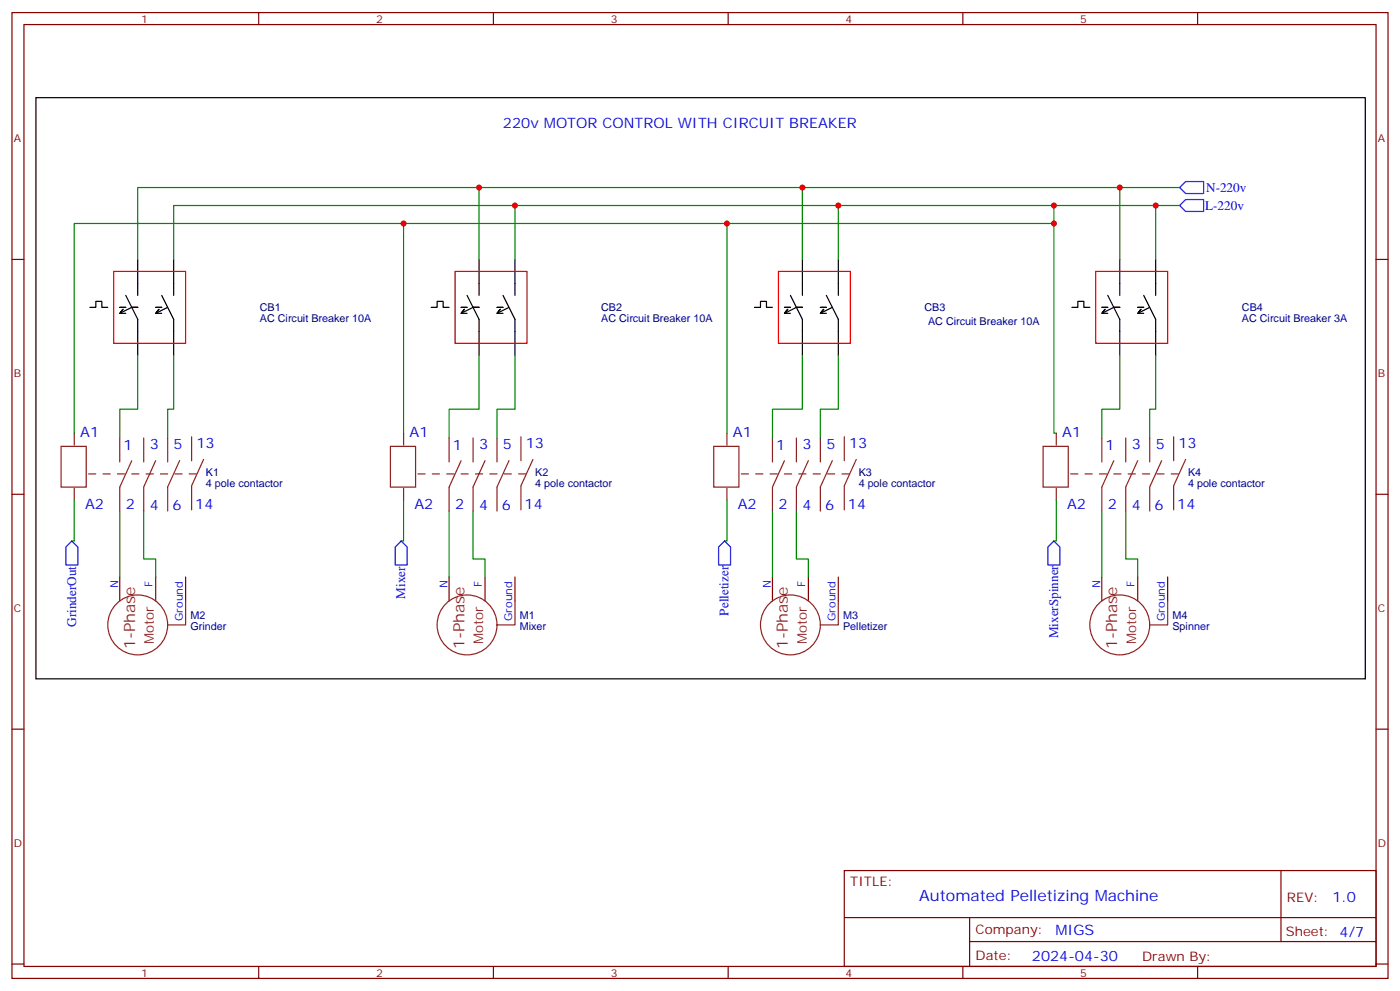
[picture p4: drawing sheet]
<svg xmlns="http://www.w3.org/2000/svg" width="412mm" height="292mm" viewBox="0 0 412 292" stroke-linecap="round" stroke-linejoin="round" font-family="sans-serif">
<g fill="none" stroke="#870000" stroke-width=".35">
<path d="M3.5 3.7h405.4v284.3h-405.4zM7.1 7.2h398.2v277.3h-398.2zM76.2 3.7v3.5M145.3 3.7v3.5M214.5 3.7v3.5M283.6 3.7v3.5M352.8 3.7v3.5M3.5 76.4h3.6M405.3 76.4h3.6M3.5 145.5h3.6M405.3 145.5h3.6M35.3 169.9v7"/>
<path d="M45.9 169.9v7M54.7 169.9v7M132.3 169.9v7M142.9 169.9v7M151.7 169.9v7M227.5 169.9v7M238.1 169.9v7M246.9 169.9v7M324.6 169.9v7M335.1 169.9v7M344 169.9v7M3.5 214.7h3.6"/>
<path d="M405.3 214.7h3.6M248.7 256.3h156.6v28.2h-156.6zM377.3 256.3v20.9M248.7 270.1h156.5M285.6 277.2h119.6M285.6 270.1v14.2M3.5 283.8h3.6M76.2 284.5v3.5M145.3 284.5v3.5M214.5 284.5v3.5M283.6 284.5v3.5M352.8 284.5v3.5"/>
<path d="M405.3 283.8h3.6"/>
</g>
<g fill="none" stroke="#8c2424" stroke-width=".35">
<path d="M18 131.4h7.4v12h-7.4zM21.9 127.5v3.6M35.3 128.9v7.1M38.8 135.6l-3.5 7.8v7.1M42.3 128.9v7.1M45.9 135.6l-3.6 7.8v7.1M49.4 128.9v7.1M52.9 135.6l-3.5 7.8v7.1M56.4 128.6v7M60 135.3l-3.6 7.7M115 131.4h7.4v12h-7.4zM118.9 127.5v3.6"/>
<path d="M132.3 128.9v7.1M135.8 135.6l-3.5 7.8v7.1M139.3 128.9v7.1M142.9 135.6l-3.6 7.8v7.1M146.4 128.9v7.1M149.9 135.6l-3.5 7.8v7.1M153.5 128.6v7M157 135.3l-3.5 7.7M210.3 131.4h7.4v12h-7.4zM214.1 127.5v3.6M227.5 128.9v7.1M231.1 135.6l-3.6 7.8v7.1"/>
<path d="M234.6 128.9v7.1M238.1 135.6l-3.5 7.8v7.1M241.7 128.9v7.1M245.2 135.6l-3.5 7.8v7.1M248.7 128.6v7M252.2 135.3l-3.5 7.7M307.3 131.4h7.4v12h-7.4zM311.1 127.5v3.6M324.6 128.9v7.1M328.1 135.6l-3.5 7.8v7.1M331.6 128.9v7.1M335.1 135.6l-3.5 7.8v7.1"/>
<path d="M338.7 128.9v7.1M342.2 135.6l-3.5 7.8v7.1M345.7 128.6v7M349.2 135.3l-3.5 7.7M21.9 143.8v3.5M56.4 143.1v7M118.9 143.8v3.5M153.5 143.1v7M214.1 143.8v3.5M248.7 143.1v7M311.1 143.8v3.5M345.7 143.1v7"/>
<path d="M54.7 176.9v7.1h-5.3M151.7 176.9v7.1h-5.3M246.9 176.9v7.1h-5.2M344 176.9v7.1h-5.3"/>
<circle cx="40.6" cy="184" r="8.8"/>
<circle cx="137.6" cy="184" r="8.8"/>
<circle cx="232.8" cy="184" r="8.8"/>
<circle cx="329.8" cy="184" r="8.8"/>
</g>
<path d="M57.9 139.5h-33.2M154.9 139.5h-33.2M250.1 139.5h-33.1M347.1 139.5h-33.1" fill="none" stroke="#8c2424" stroke-width=".35" stroke-dasharray="2.1 2.1"/>
<g fill="none" stroke="#000" stroke-width=".35">
<path d="M10.6 28.8h391.6v171h-391.6zM40.6 76.4v10.6M51.2 76.4v10.6M141.1 76.4v10.6M151.7 76.4v10.6M236.4 76.4v10.6M246.9 76.4v10.6M329.8 76.4v10.6M340.4 76.4v10.6M26.5 90.5h1.7v-1.8h1.8v1.8h1.7M35.3 90.5h1.7M36.3 91l-.9 1.1"/>
<path d="M37 87l3.6 7v10.6M40.6 90.5h-1.8l-3.5 1.8h1.7M45.9 90.5h1.7M46.9 91l-.9 1.1M47.6 87l3.6 7v10.6M49.4 90.5l-3.5 1.8h1.7M127 90.5h1.8v-1.8h1.7v1.8h1.8M135.8 90.5h1.8M136.8 91l-.9 1.1M137.6 87l3.5 7v10.6M141.1 90.5h-1.8l-3.5 1.8h1.8M146.4 90.5h1.8"/>
<path d="M147.4 91l-.9 1.1M148.2 87l3.5 7v10.6M149.9 90.5l-3.5 1.8h1.8M222.2 90.5h1.8v-1.8h1.8v1.8h1.7M231.1 90.5h1.7M232.1 91l-.9 1.1M232.8 87l3.6 7v10.6M236.4 90.5h-1.8l-3.5 1.8h1.7M241.7 90.5h1.7M242.7 91l-.9 1.1M243.4 87l3.5 7v10.6M245.2 90.5l-3.5 1.8h1.7"/>
<path d="M315.7 90.5h1.8v-1.8h1.8v1.8h1.7M324.6 90.5h1.7M325.6 91l-.9 1.1M326.3 87l3.5 7v10.6M329.8 90.5h-1.7l-3.5 1.8h1.7M335.1 90.5h1.8M336.1 91l-.9 1.1M336.9 87l3.5 7v10.6M338.7 90.5l-3.6 1.8h1.8"/>
</g>
<path d="M33.5 79.9h21.2v21.2h-21.2zM134.1 79.9h21.1v21.2h-21.1zM229.3 79.9h21.2v21.2h-21.2zM322.8 79.9h21.2v21.2h-21.2z" fill="none" stroke="#f00" stroke-width=".35"/>
<g fill="none" stroke="#008700" stroke-width=".35">
<path d="M141.1 55.2h95.3v21.2M236.4 55.2h93.4v21.2M329.8 55.2h17.7M40.6 76.4v-21.2h100.5v21.2M51.2 76.4v-15.9h289.2v15.9M118.9 65.8h-97v61.7M151.7 60.5v15.9M214.1 65.8h-95.2v61.7M246.9 60.5v15.9M310.4 60.5v5.3M340.4 60.5h7.1M40.6 104.6v15.9h-5.3v8.4"/>
<path d="M51.2 104.6v15.9h-1.8v8.4M141.1 104.6v15.9h-8.8v8.4M151.7 104.6v15.9h-5.3v8.4M236.4 104.6v15.9h-8.9v8.4M246.9 104.6v15.9h-5.2v8.4M329.8 104.6v15.9h-5.2v8.4M340.4 104.6v15.9h-1.7v8.4M214.1 127.5v-61.7h96.3v61.7h.7M21.9 147.3v12h-.7M35.3 150.5v19.4M42.3 150.5v14.1h3.6v5.3M118.9 147.3v12h-.7"/>
<path d="M132.3 150.5v19.4M139.3 150.5v14.1h3.6v5.3M214.1 147.3v12h-.7M227.5 150.5v19.4M234.6 150.5v14.1h3.5v5.3M311.1 147.3v12h-.7M324.6 150.5v19.4M331.6 150.5v14.1h3.5v5.3"/>
</g>
<path d="M349.2 53.4h5.3v3.6h-5.3l-1.7-1.8zM347.5 60.5l1.7-1.8h5.3v3.6h-5.3zM21.2 159.3l1.7 1.7v5.3h-3.5v-5.3zM118.2 159.3l1.7 1.7v5.3h-3.5v-5.3zM213.4 159.3l1.8 1.7v5.3h-3.5v-5.3zM310.4 159.3l1.8 1.7v5.3h-3.5v-5.3z" fill="none" stroke="#00f" stroke-width=".35"/>
<g fill="#c00">
<circle cx="214.1" cy="65.8" r=".88"/>
<circle cx="118.9" cy="65.8" r=".88"/>
<circle cx="141.1" cy="55.2" r=".88"/>
<circle cx="236.4" cy="55.2" r=".88"/>
<circle cx="151.7" cy="60.5" r=".88"/>
<circle cx="246.9" cy="60.5" r=".88"/>
<circle cx="340.4" cy="60.5" r=".88"/>
<circle cx="329.8" cy="55.2" r=".88"/>
<circle cx="310.4" cy="65.8" r=".88"/>
<circle cx="310.4" cy="60.5" r=".88"/>
</g>
<g font-size="4.6" fill="#8d2323">
<text x="39.8" y="191.2" transform="rotate(-90 39.8 191.2)">1-Phase</text>
<text x="136.8" y="191.2" transform="rotate(-90 136.8 191.2)">1-Phase</text>
<text x="232.1" y="191.2" transform="rotate(-90 232.1 191.2)">1-Phase</text>
<text x="329.1" y="191.2" transform="rotate(-90 329.1 191.2)">1-Phase</text>
</g>
<text font-size="4.6" fill="#00f" x="270.8" y="265.3">Automated Pelletizing Machine</text>
<g font-size="4.2" fill="#00f">
<text x="148.2" y="37.6">220v MOTOR CONTROL WITH CIRCUIT BREAKER</text>
<text x="23.6" y="128.7">A1</text>
<text x="57.9" y="131.8">13</text>
<text x="120.6" y="128.7">A1</text>
<text x="154.9" y="131.8">13</text>
<text x="215.9" y="128.7">A1</text>
<text x="250.1" y="131.8">13</text>
<text x="312.9" y="128.7">A1</text>
<text x="347.1" y="131.8">13</text>
<text x="36.3" y="132.5">1</text>
<text x="44.1" y="132.1">3</text>
<text x="51.2" y="132.1">5</text>
<text x="133.3" y="132.5">1</text>
<text x="141.1" y="132.1">3</text>
<text x="148.2" y="132.1">5</text>
<text x="228.6" y="132.5">1</text>
<text x="236.4" y="132.1">3</text>
<text x="243.4" y="132.1">5</text>
<text x="325.6" y="132.5">1</text>
<text x="333.4" y="132.1">3</text>
<text x="340.4" y="132.1">5</text>
<text x="25" y="149.8">A2</text>
<text x="37" y="149.8">2</text>
<text x="57.5" y="149.8">14</text>
<text x="122.1" y="149.8">A2</text>
<text x="134.1" y="149.8">2</text>
<text x="154.5" y="149.8">14</text>
<text x="217.3" y="149.8">A2</text>
<text x="229.3" y="149.8">2</text>
<text x="249.8" y="149.8">14</text>
<text x="314.3" y="149.8">A2</text>
<text x="326.3" y="149.8">2</text>
<text x="346.8" y="149.8">14</text>
<text x="44.1" y="150.1">4</text>
<text x="50.8" y="150.1">6</text>
<text x="141.1" y="150.1">4</text>
<text x="147.8" y="150.1">6</text>
<text x="236.4" y="150.1">4</text>
<text x="243.1" y="150.1">6</text>
<text x="333.4" y="150.1">4</text>
<text x="340.1" y="150.1">6</text>
<text x="392.5" y="265.6">1.0</text>
<text x="310.9" y="275.1">MIGS</text>
<text x="304" y="282.9">2024-04-30</text>
</g>
<g font-size="3.9" fill="#00f">
<text x="355.3" y="56.6">N-220v</text>
<text x="355" y="61.9">L-220v</text>
<text x="119.4" y="176.2" transform="rotate(-90 119.4 176.2)">Mixer</text>
<text x="22.4" y="184.6" transform="rotate(-90 22.4 184.6)">GrinderOut</text>
<text x="214.6" y="181.2" transform="rotate(-90 214.6 181.2)">Pelletizer</text>
<text x="311.7" y="187.9" transform="rotate(-90 311.7 187.9)">MixerSpinner</text>
</g>
<g font-size="3.9" fill="#8d2323">
<text x="45.4" y="189.7" transform="rotate(-90 45.4 189.7)">Motor</text>
<text x="142.4" y="189.7" transform="rotate(-90 142.4 189.7)">Motor</text>
<text x="237.6" y="189.7" transform="rotate(-90 237.6 189.7)">Motor</text>
<text x="334.6" y="189.7" transform="rotate(-90 334.6 189.7)">Motor</text>
</g>
<g font-size="3.9" fill="#800">
<text x="250.5" y="260.9">TITLE:</text>
<text x="379.1" y="265.6">REV:</text>
<text x="287.4" y="275.1">Company:</text>
<text x="378.7" y="275.7">Sheet: 4/7</text>
<text x="287.4" y="282.8">Date:</text>
<text x="336.4" y="282.8">Draw</text>
<text x="346.6" y="282.8">n By:</text>
</g>
<g font-size="3.2" fill="#800">
<text x="41.6" y="6.7">1</text>
<text x="110.8" y="6.7">2</text>
<text x="179.9" y="6.7">3</text>
<text x="249.1" y="6.7">4</text>
<text x="318.2" y="6.7">5</text>
<text x="4.1" y="41.8">A</text>
<text x="405.9" y="41.8">A</text>
<text x="4.1" y="110.9">B</text>
<text x="405.9" y="110.9">B</text>
<text x="4.1" y="180.1">C</text>
<text x="405.9" y="180.1">C</text>
<text x="4.1" y="249.2">D</text>
<text x="405.9" y="249.2">D</text>
<text x="41.6" y="287.5">1</text>
<text x="110.8" y="287.5">2</text>
<text x="179.9" y="287.5">3</text>
<text x="249.1" y="287.5">4</text>
<text x="318.2" y="287.5">5</text>
</g>
<g font-size="3.2" fill="#000080">
<text x="76.6" y="94.7">AC Circuit Breaker 10A</text>
<text x="76.6" y="91.5">CB1</text>
<text x="177.1" y="94.7">AC Circuit Breaker 10A</text>
<text x="177.1" y="91.5">CB2</text>
<text x="272.3" y="91.5">CB3</text>
<text x="273.4" y="95.8">AC Circuit Breaker 10A</text>
<text x="365.8" y="94.7">AC Circuit Breaker 3A</text>
<text x="365.8" y="91.5">CB4</text>
<text x="60.7" y="143.3">4 pole contactor</text>
<text x="60.7" y="140.1">K1</text>
<text x="157.7" y="143.3">4 pole contactor</text>
<text x="157.7" y="140.1">K2</text>
<text x="252.9" y="143.3">4 pole contactor</text>
<text x="252.9" y="140.1">K3</text>
<text x="350" y="143.3">4 pole contactor</text>
<text x="350" y="140.1">K4</text>
<text x="56.1" y="185.3">Grinder</text>
<text x="56.1" y="182.1">M2</text>
<text x="153.1" y="185.3">Mixer</text>
<text x="153.1" y="182.1">M1</text>
<text x="248.4" y="185.3">Pelletizer</text>
<text x="248.4" y="182.1">M3</text>
<text x="345.4" y="185.3">Spinner</text>
<text x="345.4" y="182.1">M4</text>
</g>
<g font-size="3.2" fill="#00f">
<text x="34.8" y="173.1" transform="rotate(-90 34.8 173.1)">N</text>
<text x="44.9" y="172.7" transform="rotate(-90 44.9 172.7)">F</text>
<text x="131.8" y="173.1" transform="rotate(-90 131.8 173.1)">N</text>
<text x="141.9" y="172.7" transform="rotate(-90 141.9 172.7)">F</text>
<text x="227.1" y="173.1" transform="rotate(-90 227.1 173.1)">N</text>
<text x="237.2" y="172.7" transform="rotate(-90 237.2 172.7)">F</text>
<text x="324.1" y="173.1" transform="rotate(-90 324.1 173.1)">N</text>
<text x="334.2" y="172.7" transform="rotate(-90 334.2 172.7)">F</text>
<text x="53.8" y="182.8" transform="rotate(-90 53.8 182.8)">Ground</text>
<text x="150.8" y="182.8" transform="rotate(-90 150.8 182.8)">Ground</text>
<text x="246.1" y="182.8" transform="rotate(-90 246.1 182.8)">Ground</text>
<text x="343.1" y="182.8" transform="rotate(-90 343.1 182.8)">Ground</text>
</g>
</svg>
